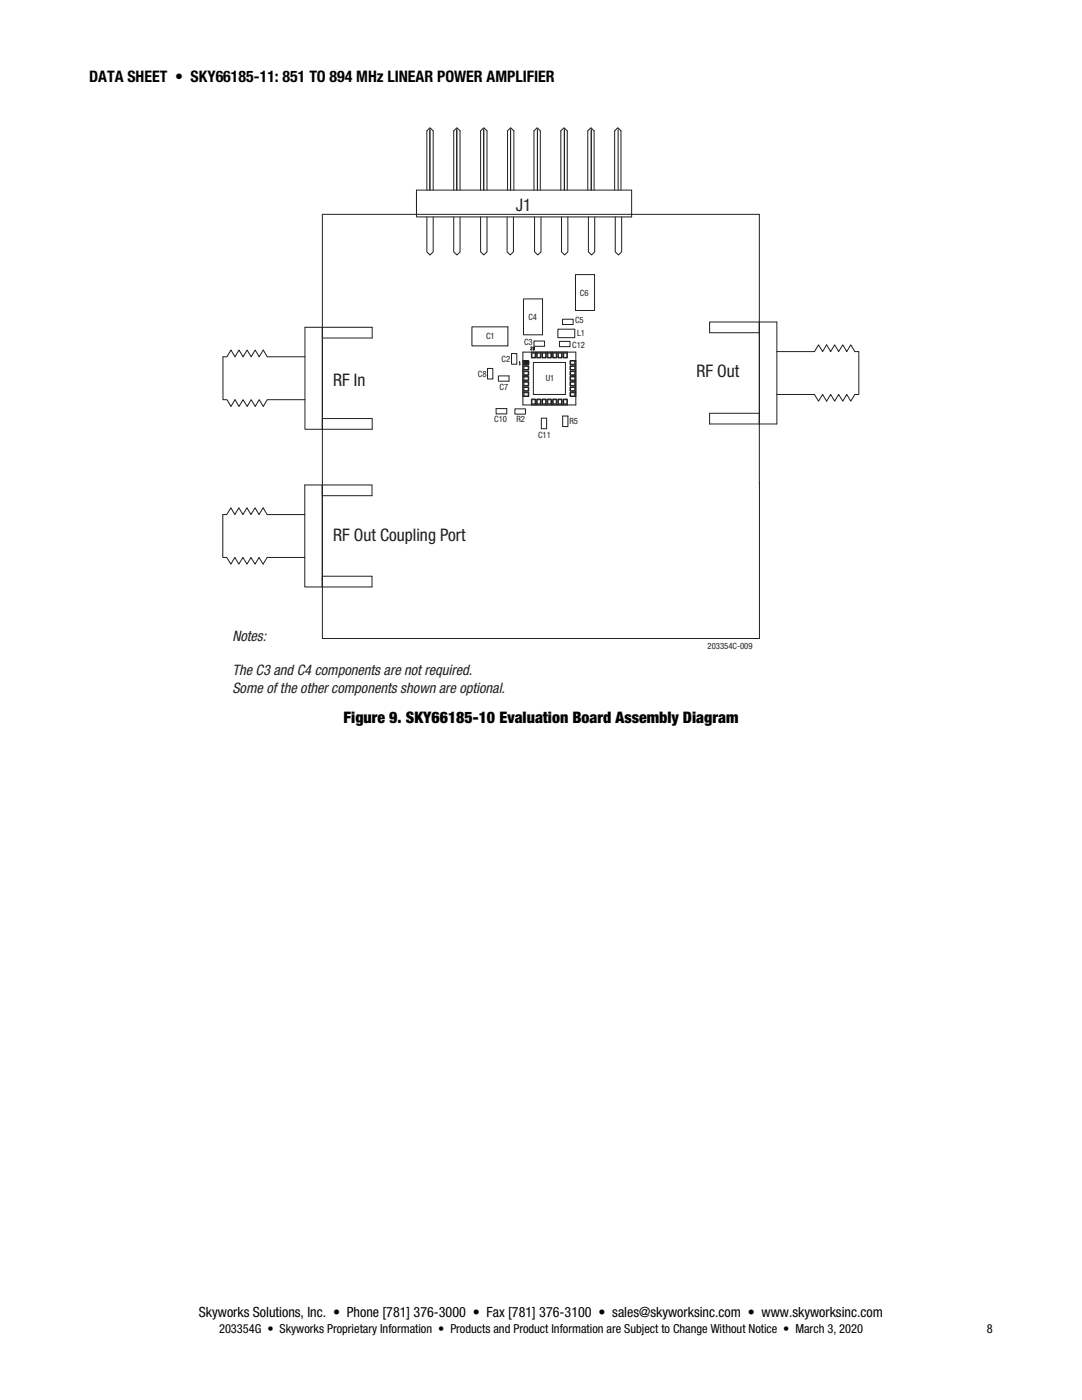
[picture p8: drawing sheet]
<svg xmlns="http://www.w3.org/2000/svg" width="216mm" height="279mm" viewBox="0 0 216 279" stroke-linecap="round" stroke-linejoin="round" font-family="sans-serif">
<g fill="none" stroke="#211e1e" stroke-width=".2">
<path d="M83.1 37.9h42.9v5.4h-42.9zM85.8 25.9v12M86.4 37.9v-11.8l-.6-.6-.6 .6v11.8M90.5 37.9v-11.8l.7-.6 .6 .6v11.8M91.1 25.9v12M95.9 37.9v-11.8l.6-.6 .7 .6v11.8M96.5 25.9v12M101.3 37.9v-11.8l.6-.6 .6 .6v11.8M101.9 25.9v12M107.2 25.9v12M107.8 37.9v-11.8l-.6-.6-.7 .6v11.8M112.6 25.9v12"/>
<path d="M113.2 37.9v-11.8l-.7-.6-.6 .6v11.8M117.3 37.9v-11.8l.6-.6 .6 .6v11.8M118 25.9v12M122.6 37.9v-11.8l.7-.6 .6 .6v11.8M123.3 25.9v12M64.3 42.8h87.2v84.6h-87.2zM85.2 43.3v7l.6 .6 .6-.6v-7M90.5 43.3v7l.7 .6 .6-.6v-7M95.9 43.3v7l.6 .6 .7-.6v-7M101.2 43.3v7l.6 .6 .6-.6v-7M104.5 59.7h3.8v7.1h-3.8zM106.7 43.3v7l.6 .6 .6-.6v-7"/>
<path d="M112 43.3v7l.7 .6 .6-.6v-7M114.8 54.8h3.8v7.2h-3.8zM117.4 43.3v7l.6 .6 .7-.6v-7M122.8 43.3v7l.6 .6 .6-.6v-7M60.8 71.2h-7.5l-.8-1.3-.8 1.3-.8-1.3-.8 1.3-.8-1.3-.8 1.3-.8-1.3-.8 1.3-.8-1.3-.8 1.3h-.8v8.6h.8l.8 1.3 .8-1.3 .8 1.3 .8-1.3 .8 1.3 .8-1.3 .8 1.3 .8-1.3 .8 1.3 .8-1.3h7.5M64.3 65.3h-3.5v20.4h3.5M64.3 65.3h10v2.2h-10zM94.2 65.2h7.1v3.8h-7.1zM97.3 73.5h1v2.1h-1zM99.5 75h2.1v1.1h-2.1zM102.1 70.6h1v2.1h-1zM103.6 72.8h.2"/>
<path d="M103.6 72.3l.1-.1v.6M104.3 71.9h1.1v.9h-1.1M104.3 70.3h10.6v10.5h-10.6zM104.3 78.3h1.1v.8h-1.1M104.3 73h1.1v.8h-1.1M104.3 74.1h1.1v.8h-1.1M104.3 75.1h1.1v.9h-1.1M104.3 76.2h1.1v.8h-1.1M104.3 77.2h1.1v.9h-1.1M104.6 72.1v.6h.9v-.6M104.6 72.1h.9M104.6 78.4h.9v.6h-.9z"/>
<path d="M104.6 73.1h.9v.6h-.9zM104.6 74.2h.9v.6h-.9zM104.6 75.2h.9v.6h-.9zM104.6 76.3h.9v.6h-.9zM104.6 77.3h.9v.7h-.9zM104.6 72.1h.1M104.7 72.1l-.1 .1M104.8 72.1l-.2 .2M104.9 72.1l-.3 .3M105 72.1l-.4 .4M105.1 72.1l-.5 .6M105.3 72.1l-.7 .6"/>
<path d="M105.4 72.1l-.7 .6M105.5 72.1l-.6 .6M105.5 72.3l-.4 .4M105.5 72.2l-.5 .5M105.5 72.6l-.1 .1M105.5 72.5l-.2 .2M105.5 72.4l-.3 .3M105.9 69.3h.3l-.3 .5h.3M106 70.3v1h.9v-1M106.1 79.6h.7v1h-.7zM106.1 70.5h.7v.9h-.7zM106.4 72.3h6.4v6.4h-6.4z"/>
<path d="M106.5 69.2l-.1 .3a.17 .17 0 0 1 .3 .1 .17 .17 0 0 1-.1 .2 .17 .17 0 0 1-.2 0v-.3a.16 .16 0 0 0 .2-.1 .16 .16 0 0 0-.1-.2zM106.5 68.1h2.2v1h-2.2zM107.1 70.3v1h.8v-1M107.2 79.6h.6v1h-.6zM107.2 70.5h.6v.9h-.6zM108.1 70.3v1h.9v-1M108.3 79.6h.6v1h-.6zM108.3 70.5h.6v.9h-.6zM109.2 70.3v1h.8v-1M109.3 79.6h.6v1h-.6zM109.3 70.5h.6v.9h-.6zM110.3 70.3v1h.8v-1"/>
<path d="M110.4 79.6h.6v1h-.6zM110.4 70.5h.6v.9h-.6zM111.3 65.7h3.4v1.7h-3.4zM111.3 70.3v1h.9v-1M111.4 70.5h.6v.9h-.6zM111.4 79.6h.6v1h-.6zM111.6 68.1h2.1v1.1h-2.1zM112.2 63.7h2.2v1.1h-2.2zM112.4 70.3v1h.8v-1M112.5 70.5h.6v.9h-.6zM112.5 79.6h.6v1h-.6zM113.7 72.1h1v.6h-1z"/>
<path d="M113.7 73.1h1v.6h-1zM113.7 74.2h1v.6h-1zM113.7 75.2h1v.6h-1zM113.7 76.3h1v.6h-1zM113.7 77.3h1v.7h-1zM113.7 78.4h1v.6h-1zM114.9 71.9h-1.1v.9h1.1M114.9 73h-1.1v.8h1.1M114.9 74.1h-1.1v.8h1.1M114.9 75.1h-1.1v.9h1.1M114.9 76.2h-1.1v.8h1.1M114.9 77.2h-1.1v.9h1.1"/>
<path d="M114.9 78.3h-1.1v.8h1.1M151.5 66.4h-9.9v-2.1h13.4v20.3h-13.4v-2.1h9.9M155 70.2h7.5l.8-1.4 .8 1.4 .8-1.4 .8 1.4 .8-1.4 .8 1.4 .9-1.4 .8 1.4 .8-1.4 .8 1.4h.8v8.5h-.8l-.8 1.4-.8-1.4-.8 1.4-.9-1.4-.8 1.4-.8-1.4-.8 1.4-.8-1.4-.8 1.4-.8-1.4h-7.5M60.8 96.8h3.5v20.3h-3.5zM64.3 96.8h9.9v2.1h-9.9zM64.3 83.5h10v2.2h-10zM99 81.5h2.1v1.1h-2.1zM102.7 81.6h2.2v1h-2.2zM106 80.8v-1h.9v1M107.1 80.8v-1h.8v1M108 83.5h1.1v2.1h-1.1zM108.1 80.8v-1h.9v1"/>
<path d="M109.2 80.8v-1h.8v1M110.3 80.8v-1h.8v1M111.3 80.8v-1h.9v1M112.3 83h1v2.1h-1zM112.4 80.8v-1h.8v1M60.8 102.7h-7.5l-.8-1.4-.8 1.4-.8-1.4-.8 1.4-.8-1.4-.8 1.4-.8-1.4-.8 1.4-.8-1.4-.8 1.4h-.8v8.6h.8l.8 1.3 .8-1.3 .8 1.3 .8-1.3 .8 1.3 .8-1.3 .8 1.3 .8-1.3 .8 1.3 .8-1.3h7.5M64.3 115h9.9v2.1h-9.9z"/>
</g>
<g font-size="3.5" fill="#231f20">
<text x="103" y="42.1">J1</text>
<text x="66.4" y="77">RF In</text>
<text x="139" y="75.3">RF Out</text>
<text x="66.4" y="108.1">RF Out Coupling Port</text>
</g>
<g font-size="3.2">
<text x="17.8" y="16.4">DATA SHEET • SKY66185-11: 851 TO 894 MHz LINEAR POWER AMPLIFIER</text>
<text x="68.6" y="144.3">Figure 9. SKY66185-10 Evaluation Board Assembly Diagram</text>
</g>
<g font-size="2.9" fill="#231f20">
<text x="46.4" y="127.9">Notes:</text>
<text x="46.4" y="134.8">The C3 and C4 components are not required.</text>
<text x="46.4" y="138.3">Some of the other components shown are optional.</text>
</g>
<text font-size="2.8" x="39.7" y="262.8">Skyworks Solutions, Inc. • Phone [781] 376-3000 • Fax [781] 376-3100 • sales@skyworksinc.com • www.skyworksinc.com</text>
<g font-size="2.5">
<text x="43.7" y="266.1">203354G • Skyworks Proprietary Information • Products and Product Information are Subject to Change Without Notice • March 3, 2020</text>
<text x="196.9" y="266.1">8</text>
</g>
<g font-size="1.7" fill="#231f20">
<text x="115.7" y="59.1">C6</text>
<text x="105.4" y="63.9">C4</text>
<text x="114.8" y="64.4">C5</text>
<text x="97" y="67.7">C1</text>
<text x="104.6" y="68.8">C3</text>
<text x="114.2" y="69.5">C12</text>
<text x="115.2" y="67.1">L1</text>
<text x="95.4" y="75.3">C8</text>
<text x="99.7" y="77.8">C7</text>
<text x="100.1" y="72.3">C2</text>
<text x="108.9" y="76">U1</text>
<text x="98.6" y="84.3">C10</text>
<text x="103" y="84.3">R2</text>
<text x="107.4" y="87.3">C11</text>
<text x="113.6" y="84.7">R5</text>
<text x="141.2" y="129.5">203354C-009</text>
</g>
</svg>
